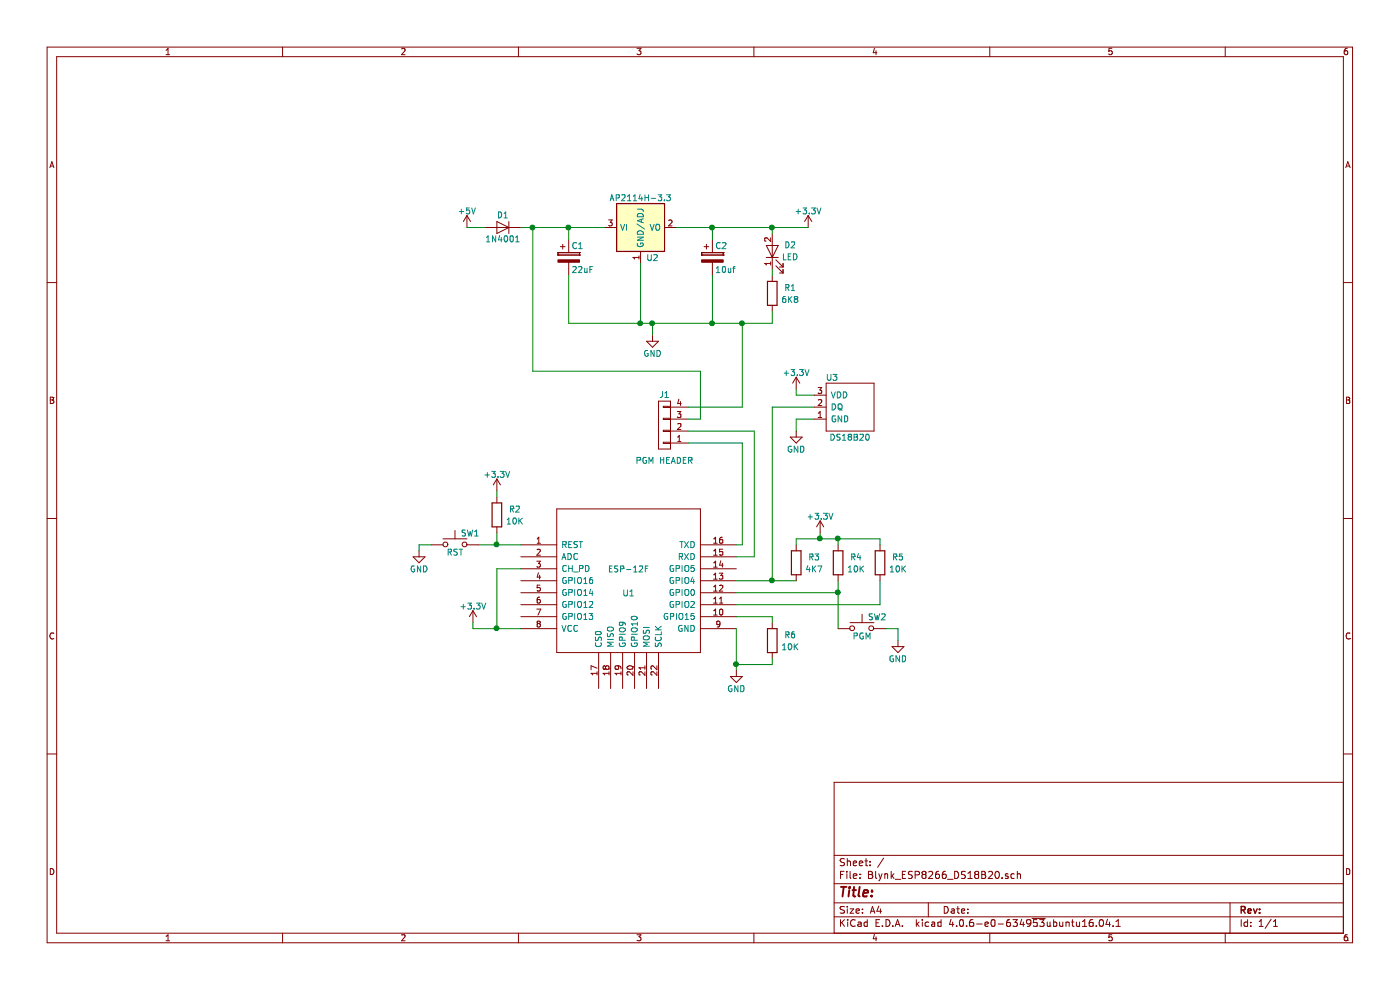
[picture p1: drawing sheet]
EESchema Schematic File Version 2
LIBS:power
LIBS:device
LIBS:transistors
LIBS:conn
LIBS:linear
LIBS:regul
LIBS:74xx
LIBS:cmos4000
LIBS:adc-dac
LIBS:memory
LIBS:xilinx
LIBS:microcontrollers
LIBS:dsp
LIBS:microchip
LIBS:analog_switches
LIBS:motorola
LIBS:texas
LIBS:intel
LIBS:audio
LIBS:interface
LIBS:digital-audio
LIBS:philips
LIBS:display
LIBS:cypress
LIBS:siliconi
LIBS:opto
LIBS:atmel
LIBS:contrib
LIBS:valves
LIBS:maxim
LIBS:ESP8266
LIBS:switches
LIBS:Blynk_ESP8266_DS18B20-cache
EELAYER 25 0
EELAYER END
$Descr A4 11693 8268
encoding utf-8
Sheet 1 1
Title ""
Date ""
Rev ""
Comp ""
Comment1 ""
Comment2 ""
Comment3 ""
Comment4 ""
$EndDescr
$Comp
L ESP-12E U1
U 1 1
P 5250 4850
F 0 "U1" H 5250 4750 50  0000 C CNN
F 1 "ESP-12F" H 5250 4950 50  0000 C CNN
F 2 "" H 5250 4850 50  0001 C CNN
F 3 "" H 5250 4850 50  0001 C CNN
	1    5250 4850
	1    0    0    -1  
$EndComp
$Comp
L AP1117 U2
U 1 1
P 5350 1900
F 0 "U2" H 5450 1650 50  0000 C CNN
F 1 "AP2114H-3.3" H 5350 2150 50  0000 C CNN
F 2 "TO_SOT_Packages_SMD:SOT-223" H 5350 1550 50  0001 C CNN
F 3 "" H 5450 1650 50  0001 C CNN
	1    5350 1900
	1    0    0    -1  
$EndComp
$Comp
L R R1
U 1 1
P 6450 2450
F 0 "R1" H 6600 2500 50  0000 C CNN
F 1 "6K8" H 6600 2400 50  0000 C CNN
F 2 "" V 6380 2450 50  0001 C CNN
F 3 "" H 6450 2450 50  0001 C CNN
	1    6450 2450
	1    0    0    -1  
$EndComp
$Comp
L R R2
U 1 1
P 4150 4300
F 0 "R2" H 4300 4350 50  0000 C CNN
F 1 "10K" H 4300 4250 50  0000 C CNN
F 2 "" V 4080 4300 50  0001 C CNN
F 3 "" H 4150 4300 50  0001 C CNN
	1    4150 4300
	1    0    0    -1  
$EndComp
$Comp
L R R4
U 1 1
P 7000 4700
F 0 "R4" H 7150 4750 50  0000 C CNN
F 1 "10K" H 7150 4650 50  0000 C CNN
F 2 "" V 6930 4700 50  0001 C CNN
F 3 "" H 7000 4700 50  0001 C CNN
	1    7000 4700
	1    0    0    -1  
$EndComp
$Comp
L LED D2
U 1 1
P 6450 2100
F 0 "D2" V 6500 1950 50  0000 C CNN
F 1 "LED" V 6400 1950 50  0000 C CNN
F 2 "" H 6450 2100 50  0001 C CNN
F 3 "" H 6450 2100 50  0001 C CNN
	1    6450 2100
	0    -1   -1   0   
$EndComp
$Comp
L CP C2
U 1 1
P 5950 2150
F 0 "C2" H 5975 2250 50  0000 L CNN
F 1 "10uf" H 5975 2050 50  0000 L CNN
F 2 "" H 5988 2000 50  0001 C CNN
F 3 "" H 5950 2150 50  0001 C CNN
	1    5950 2150
	1    0    0    -1  
$EndComp
$Comp
L CP C1
U 1 1
P 4750 2150
F 0 "C1" H 4775 2250 50  0000 L CNN
F 1 "22uF" H 4775 2050 50  0000 L CNN
F 2 "" H 4788 2000 50  0001 C CNN
F 3 "" H 4750 2150 50  0001 C CNN
	1    4750 2150
	1    0    0    -1  
$EndComp
$Comp
L DS18B20 U3
U 1 1
P 7100 3400
F 0 "U3" H 6950 3650 50  0000 C CNN
F 1 "DS18B20" H 7100 3150 50  0000 C CNN
F 2 "" H 6950 3650 50  0001 C CNN
F 3 "" H 6950 3650 50  0001 C CNN
	1    7100 3400
	1    0    0    -1  
$EndComp
$Comp
L SW_Push SW2
U 1 1
P 7200 5250
F 0 "SW2" H 7250 5350 50  0000 L CNN
F 1 "PGM" H 7200 5190 50  0000 C CNN
F 2 "" H 7200 5450 50  0001 C CNN
F 3 "" H 7200 5450 50  0001 C CNN
	1    7200 5250
	1    0    0    -1  
$EndComp
$Comp
L SW_Push SW1
U 1 1
P 3800 4550
F 0 "SW1" H 3850 4650 50  0000 L CNN
F 1 "RST" H 3800 4490 50  0000 C CNN
F 2 "" H 3800 4750 50  0001 C CNN
F 3 "" H 3800 4750 50  0001 C CNN
	1    3800 4550
	1    0    0    -1  
$EndComp
$Comp
L R R6
U 1 1
P 6450 5350
F 0 "R6" H 6600 5400 50  0000 C CNN
F 1 "10K" H 6600 5300 50  0000 C CNN
F 2 "" V 6380 5350 50  0001 C CNN
F 3 "" H 6450 5350 50  0001 C CNN
	1    6450 5350
	1    0    0    -1  
$EndComp
$Comp
L R R3
U 1 1
P 6650 4700
F 0 "R3" H 6800 4750 50  0000 C CNN
F 1 "4K7" H 6800 4650 50  0000 C CNN
F 2 "" V 6580 4700 50  0001 C CNN
F 3 "" H 6650 4700 50  0001 C CNN
	1    6650 4700
	1    0    0    -1  
$EndComp
$Comp
L R R5
U 1 1
P 7350 4700
F 0 "R5" H 7500 4750 50  0000 C CNN
F 1 "10K" H 7500 4650 50  0000 C CNN
F 2 "" V 7280 4700 50  0001 C CNN
F 3 "" H 7350 4700 50  0001 C CNN
	1    7350 4700
	1    0    0    -1  
$EndComp
$Comp
L +5V #PWR?
U 1 1
P 3900 1900
F 0 "#PWR?" H 3900 1750 50  0001 C CNN
F 1 "+5V" H 3900 2040 50  0000 C CNN
F 2 "" H 3900 1900 50  0001 C CNN
F 3 "" H 3900 1900 50  0001 C CNN
	1    3900 1900
	1    0    0    -1  
$EndComp
$Comp
L GND #PWR?
U 1 1
P 5450 2800
F 0 "#PWR?" H 5450 2550 50  0001 C CNN
F 1 "GND" H 5450 2650 50  0000 C CNN
F 2 "" H 5450 2800 50  0001 C CNN
F 3 "" H 5450 2800 50  0001 C CNN
	1    5450 2800
	1    0    0    -1  
$EndComp
$Comp
L +3.3V #PWR?
U 1 1
P 6750 1900
F 0 "#PWR?" H 6750 1750 50  0001 C CNN
F 1 "+3.3V" H 6750 2040 50  0000 C CNN
F 2 "" H 6750 1900 50  0001 C CNN
F 3 "" H 6750 1900 50  0001 C CNN
	1    6750 1900
	1    0    0    -1  
$EndComp
$Comp
L +3.3V #PWR?
U 1 1
P 3950 5200
F 0 "#PWR?" H 3950 5050 50  0001 C CNN
F 1 "+3.3V" H 3950 5340 50  0000 C CNN
F 2 "" H 3950 5200 50  0001 C CNN
F 3 "" H 3950 5200 50  0001 C CNN
	1    3950 5200
	1    0    0    -1  
$EndComp
$Comp
L GND #PWR?
U 1 1
P 3500 4600
F 0 "#PWR?" H 3500 4350 50  0001 C CNN
F 1 "GND" H 3500 4450 50  0000 C CNN
F 2 "" H 3500 4600 50  0001 C CNN
F 3 "" H 3500 4600 50  0001 C CNN
	1    3500 4600
	1    0    0    -1  
$EndComp
$Comp
L +3.3V #PWR?
U 1 1
P 4150 4100
F 0 "#PWR?" H 4150 3950 50  0001 C CNN
F 1 "+3.3V" H 4150 4240 50  0000 C CNN
F 2 "" H 4150 4100 50  0001 C CNN
F 3 "" H 4150 4100 50  0001 C CNN
	1    4150 4100
	1    0    0    -1  
$EndComp
Wire Wire Line
	6450 2250 6450 2300
Wire Wire Line
	6450 2700 6450 2600
Wire Wire Line
	4750 2700 5350 2700
Wire Wire Line
	5350 2700 5450 2700
Wire Wire Line
	5450 2700 5950 2700
Wire Wire Line
	5950 2700 6200 2700
Wire Wire Line
	6200 2700 6450 2700
Wire Wire Line
	4750 2300 4750 2700
Wire Wire Line
	5350 2200 5350 2700
Connection ~ 5350 2700
Connection ~ 5950 2700
Wire Wire Line
	4750 1900 4750 2000
Connection ~ 4750 1900
Wire Wire Line
	5650 1900 5950 1900
Wire Wire Line
	5950 1900 6450 1900
Wire Wire Line
	6450 1900 6750 1900
Wire Wire Line
	5950 1900 5950 2000
Connection ~ 5950 1900
Wire Wire Line
	5950 2300 5950 2700
Wire Wire Line
	5450 2700 5450 2800
Connection ~ 5450 2700
Wire Wire Line
	3950 5250 4150 5250
Wire Wire Line
	4150 5250 4350 5250
Wire Wire Line
	4150 5250 4150 4750
Wire Wire Line
	4150 4750 4350 4750
Wire Wire Line
	3950 5200 3950 5250
Connection ~ 4150 5250
Connection ~ 4150 4550
Wire Wire Line
	3500 4600 3500 4550
Wire Wire Line
	3500 4550 3600 4550
Wire Wire Line
	4150 4100 4150 4150
Wire Wire Line
	4000 4550 4150 4550
Wire Wire Line
	4150 4550 4350 4550
Wire Wire Line
	4150 4550 4150 4450
$Comp
L D D1
U 1 1
P 4200 1900
F 0 "D1" H 4200 1800 50  0000 C CNN
F 1 "1N4001" H 4200 2000 50  0000 C CNN
F 2 "" H 4200 1900 50  0001 C CNN
F 3 "" H 4200 1900 50  0001 C CNN
	1    4200 1900
	-1   0    0    1   
$EndComp
Wire Wire Line
	3900 1900 4050 1900
Wire Wire Line
	4350 1900 4450 1900
Wire Wire Line
	4450 1900 4750 1900
Wire Wire Line
	4750 1900 5050 1900
Wire Wire Line
	6450 1950 6450 1900
Connection ~ 6450 1900
Wire Wire Line
	6150 4950 7000 4950
Wire Wire Line
	7000 4850 7000 4950
Wire Wire Line
	7000 4950 7000 5250
Connection ~ 7000 4950
Wire Wire Line
	6150 5050 7350 5050
Wire Wire Line
	7350 5050 7350 4850
Wire Wire Line
	6150 5150 6450 5150
Wire Wire Line
	6150 5250 6150 5550
Wire Wire Line
	6150 5550 6150 5600
Wire Wire Line
	6650 4500 6850 4500
Wire Wire Line
	6850 4500 7000 4500
Wire Wire Line
	7000 4500 7350 4500
$Comp
L +3.3V #PWR?
U 1 1
P 6850 4450
F 0 "#PWR?" H 6850 4300 50  0001 C CNN
F 1 "+3.3V" H 6850 4590 50  0000 C CNN
F 2 "" H 6850 4450 50  0001 C CNN
F 3 "" H 6850 4450 50  0001 C CNN
	1    6850 4450
	1    0    0    -1  
$EndComp
$Comp
L GND #PWR?
U 1 1
P 6150 5600
F 0 "#PWR?" H 6150 5350 50  0001 C CNN
F 1 "GND" H 6150 5450 50  0000 C CNN
F 2 "" H 6150 5600 50  0001 C CNN
F 3 "" H 6150 5600 50  0001 C CNN
	1    6150 5600
	1    0    0    -1  
$EndComp
Connection ~ 6150 5550
Wire Wire Line
	6450 5500 6450 5550
Wire Wire Line
	6450 5550 6150 5550
$Comp
L CONN_01X04 J1
U 1 1
P 5550 3550
F 0 "J1" H 5550 3300 50  0000 C CNN
F 1 "PGM HEADER" H 5550 3850 50  0000 C CNN
F 2 "" H 5550 3550 50  0001 C CNN
F 3 "" H 5550 3550 50  0001 C CNN
	1    5550 3550
	-1   0    0    1   
$EndComp
Wire Wire Line
	6200 4550 6150 4550
Wire Wire Line
	6200 3700 6200 4550
Wire Wire Line
	6150 4650 6300 4650
Wire Wire Line
	6300 4650 6300 3600
Wire Wire Line
	6650 4550 6650 4500
Wire Wire Line
	7000 4500 7000 4550
Connection ~ 7000 4500
Wire Wire Line
	6150 4850 6450 4850
Wire Wire Line
	6450 4850 6650 4850
Wire Wire Line
	6450 3400 6450 4850
Wire Wire Line
	6450 4850 6450 4850
Wire Wire Line
	6450 3400 6800 3400
Wire Wire Line
	5750 3700 6200 3700
Wire Wire Line
	6300 3600 5750 3600
Wire Wire Line
	5750 3500 5850 3500
Wire Wire Line
	5850 3500 5850 3100
Wire Wire Line
	5850 3100 4450 3100
Wire Wire Line
	4450 3100 4450 1900
Connection ~ 4450 1900
Wire Wire Line
	5750 3400 6200 3400
$Comp
L GND #PWR?
U 1 1
P 6650 3600
F 0 "#PWR?" H 6650 3350 50  0001 C CNN
F 1 "GND" H 6650 3450 50  0000 C CNN
F 2 "" H 6650 3600 50  0001 C CNN
F 3 "" H 6650 3600 50  0001 C CNN
	1    6650 3600
	1    0    0    -1  
$EndComp
Wire Wire Line
	6800 3500 6650 3500
Wire Wire Line
	6650 3500 6650 3600
$Comp
L +3.3V #PWR?
U 1 1
P 6650 3250
F 0 "#PWR?" H 6650 3100 50  0001 C CNN
F 1 "+3.3V" H 6650 3390 50  0000 C CNN
F 2 "" H 6650 3250 50  0001 C CNN
F 3 "" H 6650 3250 50  0001 C CNN
	1    6650 3250
	1    0    0    -1  
$EndComp
Wire Wire Line
	6650 3250 6650 3300
Wire Wire Line
	6650 3300 6800 3300
Connection ~ 6450 4850
Wire Wire Line
	7350 4500 7350 4550
Wire Wire Line
	6850 4450 6850 4500
Connection ~ 6850 4500
$Comp
L GND #PWR?
U 1 1
P 7500 5350
F 0 "#PWR?" H 7500 5100 50  0001 C CNN
F 1 "GND" H 7500 5200 50  0000 C CNN
F 2 "" H 7500 5350 50  0001 C CNN
F 3 "" H 7500 5350 50  0001 C CNN
	1    7500 5350
	1    0    0    -1  
$EndComp
Wire Wire Line
	7400 5250 7500 5250
Wire Wire Line
	7500 5250 7500 5350
Wire Wire Line
	6200 3400 6200 2700
Connection ~ 6200 2700
Wire Wire Line
	6450 5150 6450 5200
$EndSCHEMATC
